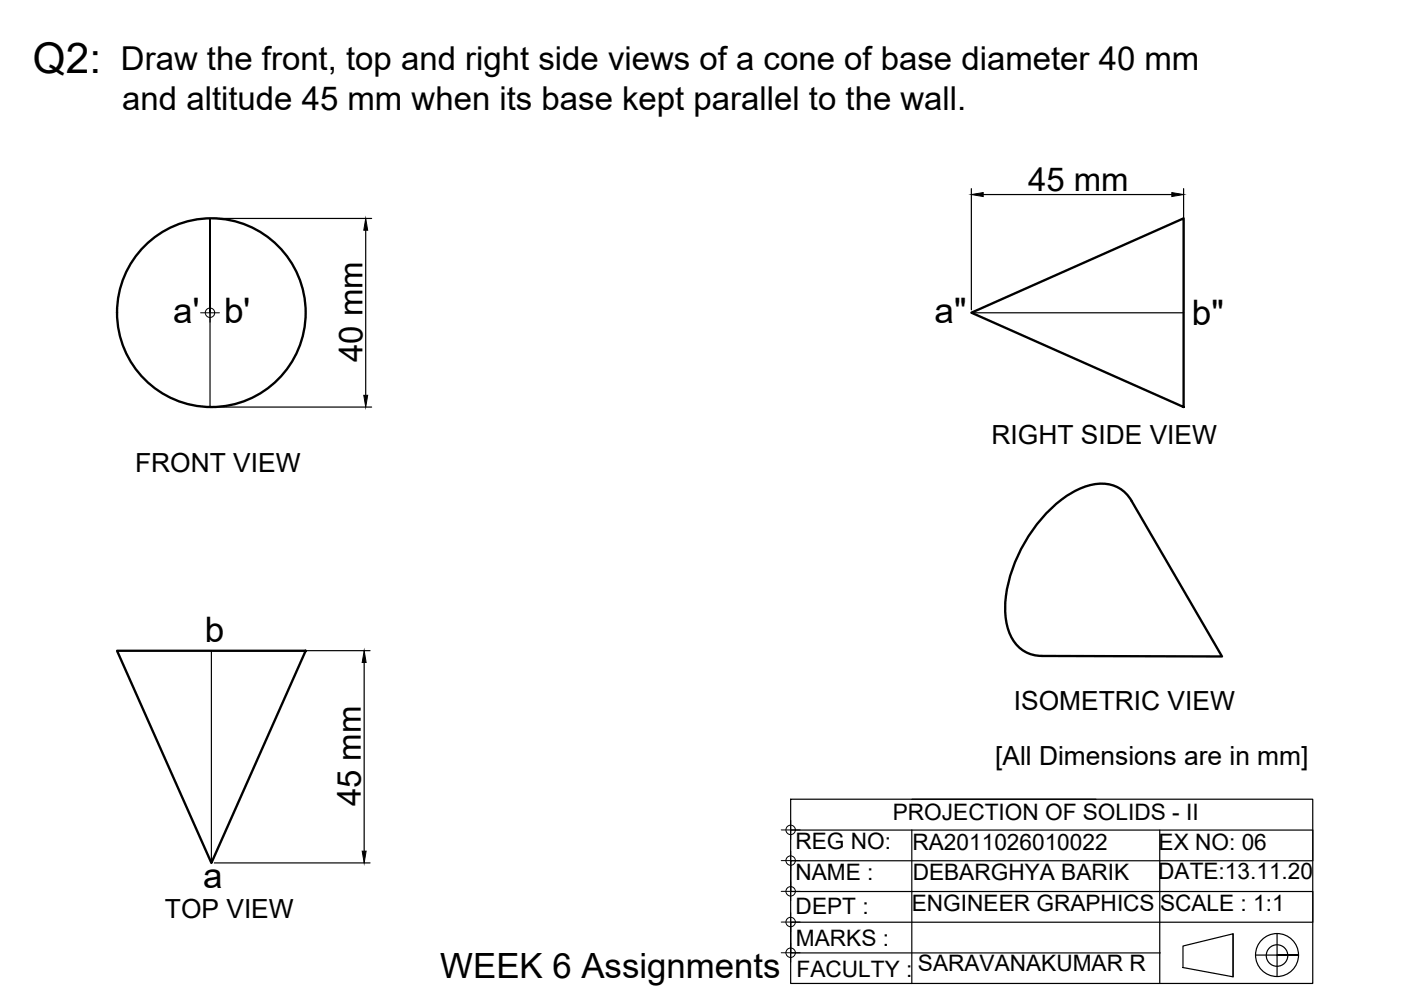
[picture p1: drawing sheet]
<svg xmlns="http://www.w3.org/2000/svg" width="297mm" height="210mm" viewBox="0 0 297 210" stroke-linecap="round" stroke-linejoin="round" font-family="sans-serif">
<!-- layer: MD_Visible -->
<g fill="none" stroke="#000" stroke-width=".5">
<path d="M206 66.3l44.9-20v40zM222.7 108a17.8 17.8 0 0 1 9.9-5.4 7.1 7.1 0 0 1 7.3 3.6l19.2 33-38.2-.1a7.3 7.3 0 0 1-7.2-5.7 22.4 22.4 0 0 1 1.7-14.7 33.5 33.5 0 0 1 7.3-10.7zM24.8 138h40l-20 45z"/>
<circle cx="44.8" cy="66.3" r="20"/>
</g>
<!-- layer: 0 -->
<g fill="none" stroke="#000" stroke-width=".25">
<path d="M205.9 40v25.7M250.9 40v25.7M45.2 46.3h33.6M77.5 48.8v35M208.5 41.2h40M44.5 66.3v-20v40M205.9 66.3h45M45.2 86.3h33.6M44.8 138v45M45.4 138h33.1M77.2 140.5v40M167.6 169.5h110.7v39h-110.7z"/>
<path d="M167.7 176h110.6v6.5h-110.6v6.5h110.6v6.5h-110.6v6.5h78.3M193.3 176v32.5M193.3 169.5h39.1M245.9 176v32.5M45.4 183h33.1M261.4 198v9.1M270.8 197.9v9.2M250.8 200.6l10.6-2.6v9.1l-10.6-2zM266.2 202.5h9.1h-4.5"/>
<circle cx="270.8" cy="202.5" r="4.6"/>
<circle cx="270.8" cy="202.6" r="2.28"/>
</g>
<g fill="none" stroke="#000" stroke-width=".21">
<path d="M42.5 66.3h4M44.5 64.3v4M165.6 176h4M167.6 174v4M165.6 195.5h4M165.6 189h4M165.6 182.5h4M167.6 180.5v4M167.6 187v4M167.6 193.5v4M165.6 202h4M167.6 200v4"/>
<circle cx="44.5" cy="66.3" r="1"/>
<circle cx="167.6" cy="176" r="1"/>
<circle cx="167.6" cy="182.5" r="1"/>
<circle cx="167.6" cy="195.5" r="1"/>
<circle cx="167.6" cy="189" r="1"/>
<circle cx="167.6" cy="202" r="1"/>
</g>
<path d="M77.5 46.3l.5 2.5h-.9zM205.9 41.2l2.6-.4v.9zM248.5 40.8l2.4 .4-2.4 .5zM77.1 83.8h.9l-.5 2.5zM77.2 138l.4 2.5h-.8zM76.8 180.5h.8l-.4 2.5z" fill="#000" stroke="#000" stroke-width=".21"/>
<text font-size="9" x="7" y="15.6">Q2:</text>
<g font-size="7.4">
<text x="36.7" y="68.4">a'</text>
<text x="47.5" y="68.4">b'</text>
<text x="198.1" y="68.4">a&quot;</text>
<text x="252.7" y="68.9">b&quot;</text>
<text x="43.4" y="136.1">b</text>
<text x="43.1" y="188.3">a</text>
<text x="93.4" y="207.3">WEEK 6 Assignments</text>
</g>
<g font-size="7">
<text x="25.6" y="14.9">Draw the front, top and right side views of a cone of base diameter 40 mm</text>
<text x="25.9" y="23.3">and altitude 45 mm when its base kept parallel to the wall.</text>
<text x="218" y="40.5">45 mm</text>
<text x="76.8" y="76.8" transform="rotate(-90 76.8 76.8)">40 mm</text>
<text x="76.5" y="171" transform="rotate(-90 76.5 171)">45 mm</text>
</g>
<g font-size="5.6">
<text x="210.2" y="94.1">RIGHT SIDE VIEW</text>
<text x="28.6" y="100">FRONT VIEW</text>
<text x="215" y="150.6">ISOMETRIC VIEW</text>
<text x="211" y="162.3">[All Dimensions are in mm]</text>
<text x="35" y="194.6">TOP VIEW</text>
</g>
<g font-size="4.8">
<text x="189.3" y="174">PROJECTION OF SOLIDS - II</text>
<text x="168.6" y="180.1">REG NO:</text>
<text x="193.5" y="180.2">RA2011026010022</text>
<text x="245.7" y="180.2">EX NO: 06</text>
<text x="168.6" y="186.7">NAME :</text>
<text x="193.5" y="186.5">DEBARGHYA BARIK</text>
<text x="245.6" y="186.5">DATE:13.11.20</text>
<text x="168.7" y="193.8">DEPT :</text>
<text x="193.3" y="193.1">ENGINEER GRAPHICS</text>
<text x="246" y="193.1">SCALE : 1:1</text>
<text x="168.7" y="200.5">MARKS :</text>
<text x="168.9" y="207.2">FACULTY :</text>
<text x="194.6" y="205.9">SARAVANAKUMAR R</text>
</g>
</svg>
